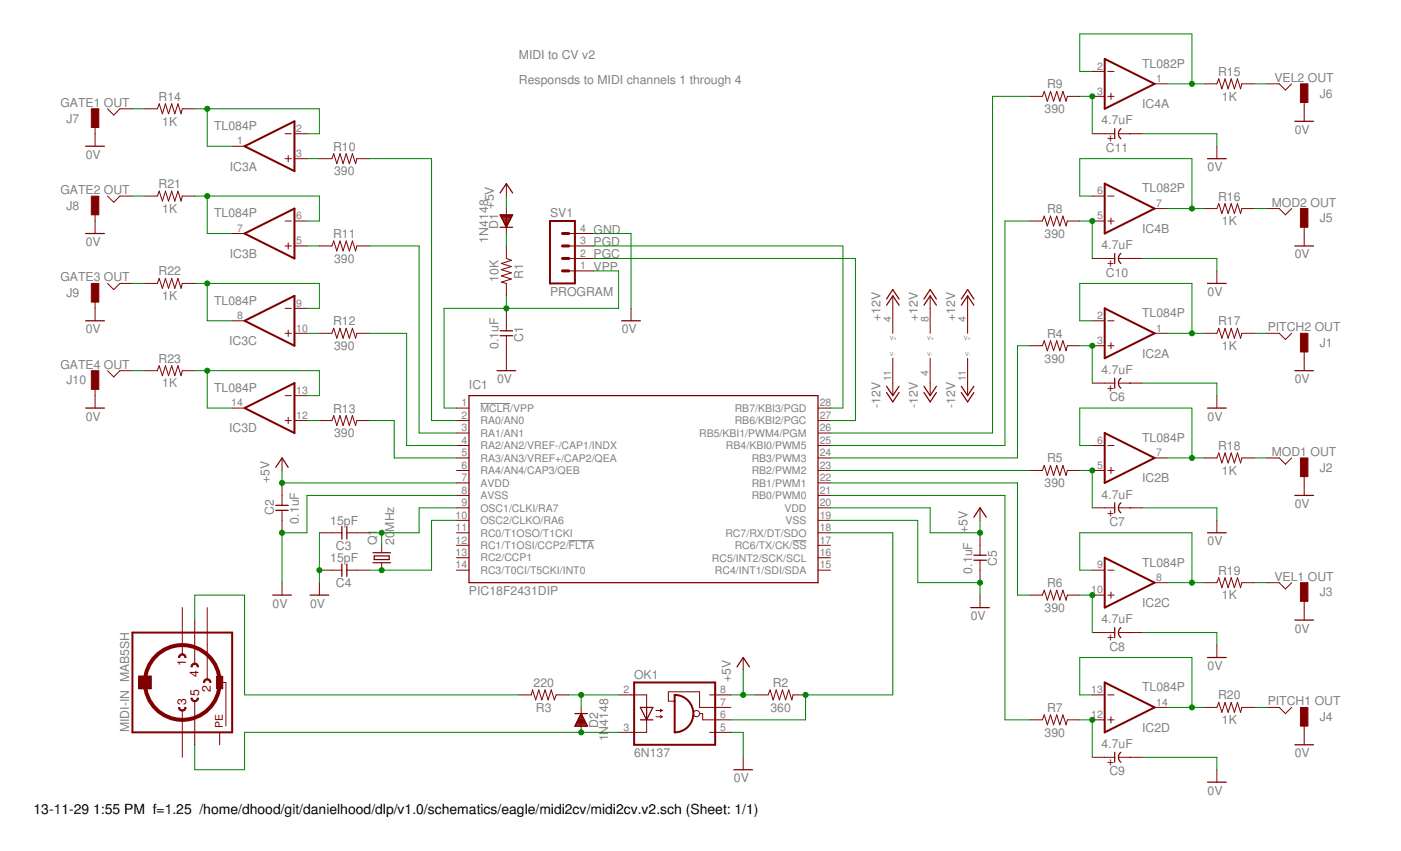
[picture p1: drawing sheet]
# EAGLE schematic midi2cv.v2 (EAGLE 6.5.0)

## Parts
C1  0.1uF  CC-US025-024X044  [C025-024X044]
C2  0.1uF  CC-US025-024X044  [C025-024X044]
C3  15pF  CC-US025-024X044  [C025-024X044]
C4  15pF  CC-US025-024X044  [C025-024X044]
C5  0.1uF  CC-US025-024X044  [C025-024X044]
C6  4.7uF  CE-USE2-5  [E2-5]
C7  4.7uF  CE-USE2-5  [E2-5]
C8  4.7uF  CE-USE2-5  [E2-5]
C9  4.7uF  CE-USE2-5  [E2-5]
C10  4.7uF  CE-USE2-5  [E2-5]
C11  4.7uF  CE-USE2-5  [E2-5]
D1  1N4148  [DO35-7]
D2  1N4148  [DO35-7]
IC1  PIC18F2431DIP  [DIL28-3]
IC2  TL084P  [DIL14]
IC3  TL084P  [DIL14]
IC4  TL082P  [DIL08]
J1  PITCH2 OUT  JACK-M  [JACK-M]
J2  MOD1 OUT  JACK-M  [JACK-M]
J3  VEL1 OUT  JACK-M  [JACK-M]
J4  PITCH1 OUT  JACK-M  [JACK-M]
J5  MOD2 OUT  JACK-M  [JACK-M]
J6  VEL2 OUT  JACK-M  [JACK-M]
J7  GATE1 OUT  JACK-M  [JACK-M]
J8  GATE2 OUT  JACK-M  [JACK-M]
J9  GATE3 OUT  JACK-M  [JACK-M]
J10  GATE4 OUT  JACK-M  [JACK-M]
MIDI-IN  MAB5SH  [MAB5SH]
OK1  6N137  [DIL08]
Q1  20MHz  CRYSTALHC49S  [HC49/S]
R1  10K  R0309/10  [0309/10]
R2  360  R0309/10  [0309/10]
R3  220  R0309/10  [0309/10]
R4  390  R0309/10  [0309/10]
R5  390  R0309/10  [0309/10]
R6  390  R0309/10  [0309/10]
R7  390  R0309/10  [0309/10]
R8  390  R0309/10  [0309/10]
R9  390  R0309/10  [0309/10]
R10  390  R0309/10  [0309/10]
R11  390  R0309/10  [0309/10]
R12  390  R0309/10  [0309/10]
R13  390  R0309/10  [0309/10]
R14  1K  R0309/10  [0309/10]
R15  1K  R0309/10  [0309/10]
R16  1K  R0309/10  [0309/10]
R17  1K  R0309/10  [0309/10]
R18  1K  R0309/10  [0309/10]
R19  1K  R0309/10  [0309/10]
R20  1K  R0309/10  [0309/10]
R21  1K  R0309/10  [0309/10]
R22  1K  R0309/10  [0309/10]
R23  1K  R0309/10  [0309/10]
SV1  PROGRAM  MA04-1  [MA04-1]

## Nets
0V: C1.1 C2.2 C3.1 C4.1 C5.1 C6.- C7.- C8.- C9.- C10.- C11.- IC1.8(AVSS) IC1.19(VSS) J1.GND J2.GND J3.GND J4.GND J5.GND J6.GND J7.GND J8.GND J9.GND J10.GND OK1.5(GND)
+5V: C2.1 C5.2 D1.A IC1.7(AVDD) IC1.20(VDD) OK1.8(VCC) R2.1
+12V: IC2.4(P:V+) IC3.4(P:V+) IC4.8(P:V+)
-12V: IC2.11(P:V-) IC3.11(P:V-) IC4.4(P:V-)
GND: SV1.4 ; supply symbol labelled 0V
N$1: D1.C R1.1
N$2: IC2.1(A:OUT) IC2.2(A:-IN) R17.1
N$3: IC2.6(B:-IN) IC2.7(B:OUT) R18.1
N$4: IC2.8(C:OUT) IC2.9(C:-IN) R19.1
N$5: IC3.5(B:+IN) R11.1
N$6: C4.2 Q1.1
N$7: IC2.13(D:-IN) IC2.14(D:OUT) R20.1
N$8: C6.+ IC2.3(A:+IN) R4.2
N$9: MIDI-IN.4 R3.2
N$10: D2.A MIDI-IN.5 OK1.3(C)
N$11: D2.C OK1.2(A) R3.1
N$12: C7.+ IC2.5(B:+IN) R5.2
N$13: OK1.6(VO) R2.2
N$14: C8.+ IC2.10(C:+IN) R6.2
N$15: C9.+ IC2.12(D:+IN) R7.2
N$16: IC1.24(RB3/PWM3) R4.1
N$17: IC1.23(RB2/PWM2) R5.1
N$18: IC1.22(RB1/PWM1) R6.1
N$19: IC1.21(RB0/PWM0) R7.1
N$20: IC1.25(RB4/KBI0/PWM5) R8.1
N$21: IC1.26(RB5/KBI1/PWM4/PGM) R9.1
N$22: IC4.1(A:OUT) IC4.2(A:-IN) R15.1
N$23: IC4.6(B:-IN) IC4.7(B:OUT) R16.1
N$24: C11.+ IC4.3(A:+IN) R9.2
N$25: C10.+ IC4.5(B:+IN) R8.2
N$26: IC1.2(RA0/AN0) R10.2
N$27: C3.2 IC1.9(OSC1/CLKI/RA7) Q1.2
N$28: IC1.3(RA1/AN1) R11.2
N$29: IC1.4(RA2/AN2/VREF-/CAP1/INDX) R12.2
N$30: IC1.5(RA3/AN3/VREF+/CAP2/QEA) R13.2
N$31: IC3.13(D:-IN) IC3.14(D:OUT) R23.2
N$32: IC3.12(D:+IN) R13.1
N$33: IC3.10(C:+IN) R12.1
N$34: IC3.3(A:+IN) R10.1
N$35: IC3.8(C:OUT) IC3.9(C:-IN) R22.2
N$36: IC3.6(B:-IN) IC3.7(B:OUT) R21.2
N$37: IC3.1(A:OUT) IC3.2(A:-IN) R14.2
N$38: J7.HOT R14.1
N$39: J8.HOT R21.1
N$40: J9.HOT R22.1
N$41: J10.HOT R23.1
N$42: J6.HOT R15.2
N$43: J5.HOT R16.2
N$44: J1.HOT R17.2
N$45: J2.HOT R18.2
N$46: J3.HOT R19.2
N$47: J4.HOT R20.2
PGC: SV1.2
PGD: IC1.28(RB7/KBI3/PGD) SV1.3
VPP: C1.2 IC1.1(!MCLR!/VPP) R1.2 SV1.1
Unconnected: IC1.6(RA4/AN4/CAP3/QEB) IC1.10(OSC2/CLKO/RA6) IC1.11(RC0/T1OSO/T1CKI) IC1.12(RC1/T1OSI/CCP2/!FLTA) IC1.13(RC2/CCP1) IC1.14(RC3/T0CI/T5CKI/INT0) IC1.15(RC4/INT1/SDI/SDA) IC1.16(RC5/INT2/SCK/SCL) IC1.17(RC6/TX/CK/!SS) IC1.18(RC7/RX/DT/SDO) IC1.27(RB6/KBI2/PGC) MIDI-IN.1 MIDI-IN.2 MIDI-IN.3 OK1.7(VE)

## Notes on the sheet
- MIDI to CV v2
- Responsds to MIDI channels 1 through 4

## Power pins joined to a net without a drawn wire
PE: MIDI-IN.PE MIDI-IN.PE@(PE)
